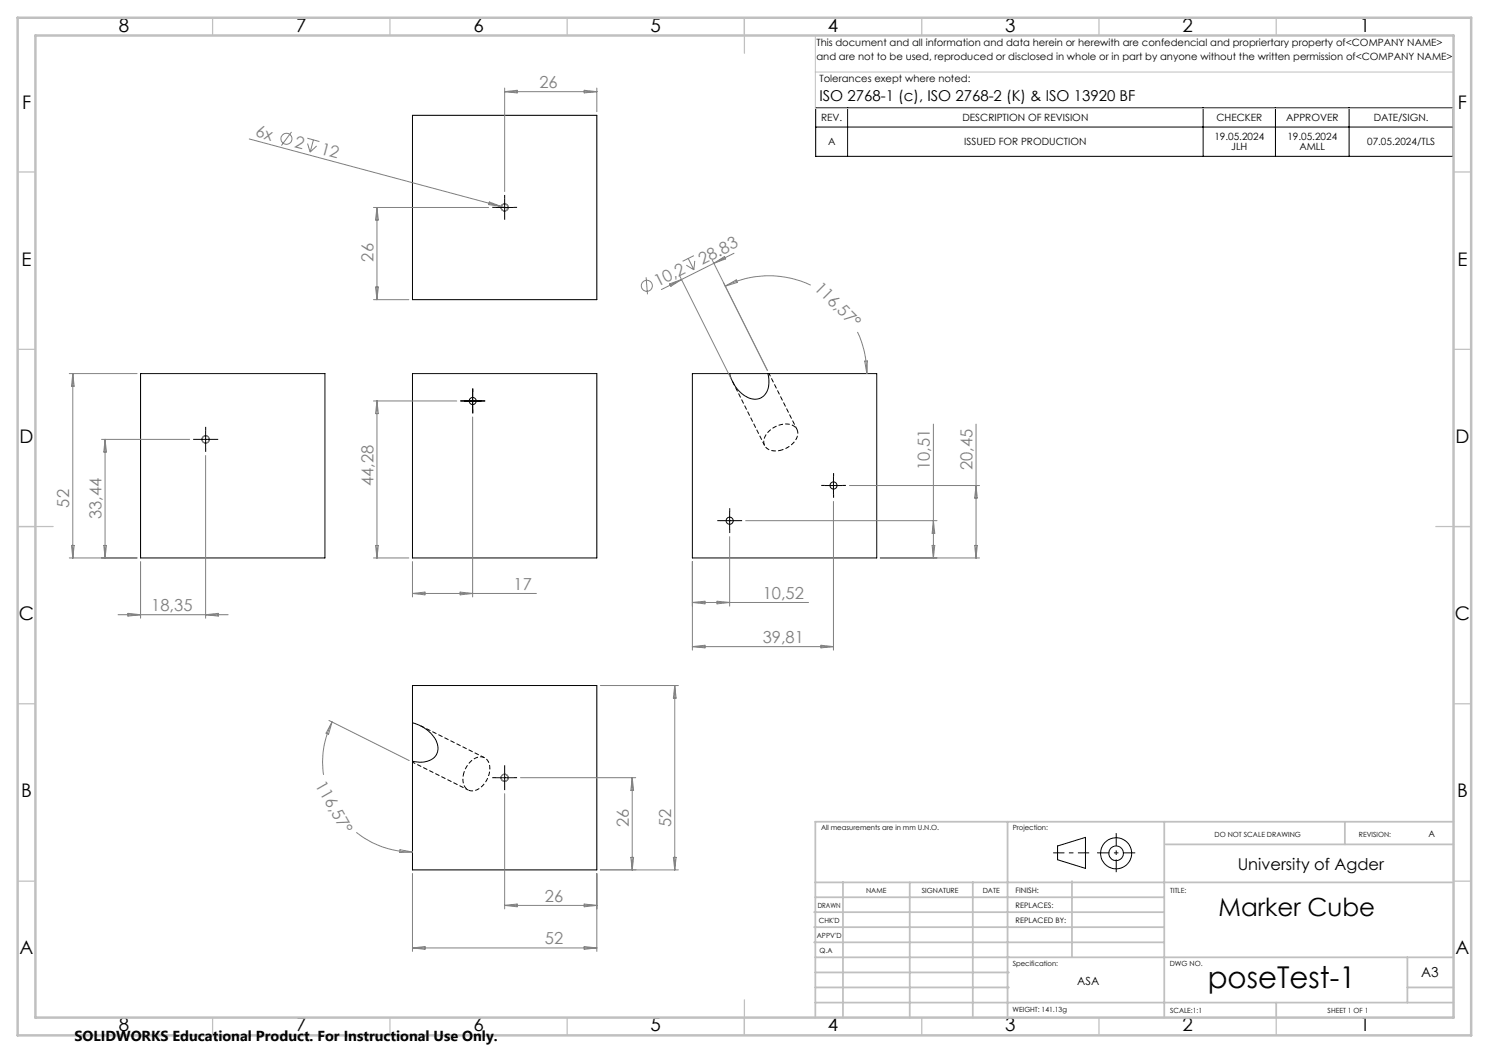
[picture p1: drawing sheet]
<svg xmlns="http://www.w3.org/2000/svg" width="420mm" height="297mm" viewBox="0 0 420 297" stroke-linecap="round" stroke-linejoin="round" font-family="sans-serif">
<g fill="none" stroke="#000" stroke-width=".28">
<path d="M116.3 32.5h52v52h-52zM230.1 30.4h179.8v13.7h-179.8zM230.1 35.8h179.8M239.1 30.4v13.7M339.4 30.4v13.7M359.8 30.4v13.7M380.5 30.4v13.7M139.8 58.5h5M142.3 56v5M39.7 105.4h52v52h-52zM116.3 105.4h52v52h-52zM130.8 113.1h5"/>
<path d="M133.3 110.6v5M205.8 105.4a9.2 9.2 0 0 0 7 7.2 4.2 4.2 0 0 0 4.1-4.7l-.3-2.5M205.8 105.4h10.8M205.8 105.4h-10.5v52h52v-52h-30.7M55.5 123.9h5M58 121.5v4.9M232.6 136.9h5M235.1 134.4v5M203.3 146.9h5M205.8 144.4v5M116.3 203.9a9.5 9.5 0 0 1 7.2 6.4 3.9 3.9 0 0 1-4 4.6l-3.2-.2M116.3 203.9v10.8"/>
<path d="M116.3 203.9v-10.5h52v52h-52v-30.7M139.8 219.4h5M142.3 216.9v5M298.3 238.6l7.9-2.4v8.7l-7.9-2.4z"/>
<circle cx="142.3" cy="58.5" r="1"/>
<circle cx="133.3" cy="113.1" r="1"/>
<circle cx="58" cy="124" r="1.02"/>
<circle cx="235.1" cy="136.9" r="1"/>
<circle cx="205.8" cy="146.9" r="1"/>
<circle cx="142.3" cy="219.4" r=".99"/>
<circle cx="314.8" cy="240.7" r="2.07"/>
<circle cx="314.8" cy="240.7" r="4.4"/>
</g>
<path d="M220.2 127a3.6 3.6 0 0 1-4.7-1.9 5.4 5.4 0 0 1 4.5-5.2 3.8 3.8 0 0 1 5 1.6 5.2 5.2 0 0 1-4.2 5.3l-.6 .2M130.8 218.3a5.8 5.8 0 0 1 5.1-4.8 3.2 3.2 0 0 1 2.2 4 6.1 6.1 0 0 1-5 5.6 3 3 0 0 1-2.5-3.8l.2-1" fill="none" stroke="#000" stroke-width=".28" stroke-dasharray="1.3 .6" stroke-dashoffset=".5" stroke-linecap="butt"/>
<path d="M224.8 121.1l-7.9-15.7M116.3 215l15.8 7.8" fill="none" stroke="#000" stroke-width=".28" stroke-dasharray="1.3 .6" stroke-dashoffset=".4" stroke-linecap="butt"/>
<path d="M206.7 107.6l9 18.1M136.7 213.7l-18.1-9" fill="none" stroke="#000" stroke-width=".28" stroke-dasharray="1.3 .6" stroke-dashoffset=".1" stroke-linecap="butt"/>
<g fill="none" stroke="#808080" stroke-width=".28">
<path d="M70.3 39.2l71.1 19M82.2 37.2l-2.8 3.9M86.7 39l3.4 .9M88.4 39.5l-.9 3.4M142.3 24.8v29.2M142.3 25.9h26M142.3 25.9l3.6-.4v.7zM164.8 25.5l3.5 .4-3.5 .3zM168.3 24.8v6.7M86.7 40.5l.8 2.4M89.3 41.2l-1.8 1.7M105.3 58.5h32.5"/>
<path d="M106.3 58.5v26M106.3 58.5l.4 3.6h-.8zM138 57l3.4 1.2-3.6-.5zM141.4 58.2l1.9 .6M182.2 78.2l.4 4.8M191.8 77.9l14.4 28.9M192.2 78.8l-5.7 2.9M193.6 74.8l2.1 1.3M194.1 72.9l1.6 3.2M195.7 72.1l-3.2 1.6M196 73.6l-.3 2.5M200.9 73.4l15.6 31.1"/>
<path d="M201.4 74.3l-9.2 4.5M201.4 74.3l3-1.9 .3 .6zM207 71.4l-5.6 2.9M105.3 84.5h10M105.9 81h.8l-.4 3.5zM188.9 80.1l3.3-1.3-3 1.9zM204.6 80.7l3.1-1.8 .3 .8zM228.7 80.4a27.5 27.5 0 0 0-24.1 .3M241.9 93.6a27.6 27.6 0 0 1 2.6 11.8M19.5 105.4h19.2M20.5 105.4v52M20.5 105.4l.4 3.5h-.7z"/>
<path d="M105.3 113.1h23.5M106.3 113.1v44.3M106.3 113.1l.4 3.6h-.8zM133.3 117.6v50.8M243.9 101.8h.8l-.2 3.6zM263.3 119.6v37.8M275.3 119.6v37.8M28.6 123.9h24.9M29.6 123.9v33.5M29.6 123.9l.4 3.6h-.7zM58 128.5v45.9M239.6 136.9h36.7"/>
<path d="M275.3 136.9l.4 3.6h-.8zM19.5 157.4h19.2M20.2 153.8h.7l-.4 3.6zM29.3 153.8h.7l-.4 3.6zM39.7 158.4v16M105.3 157.4h10M105.9 153.8h.8l-.4 3.6zM116.3 158.4v10M195.3 158.4v25M205.8 151.4v19.6M210.3 146.9h54M235.1 141.4v42"/>
<path d="M248.3 157.4h28M262.9 153.8h.8l-.4 3.6zM263.3 146.9l.4 3.5h-.8zM274.9 153.8h.8l-.4 3.6zM33.3 173.4h31M36.1 173l3.6 .4-3.6 .4zM58 173.4l3.6-.4v.8zM116.3 167.4h35M116.3 167.4l3.6-.4v.8zM129.8 167l3.5 .4-3.5 .4zM195.3 169.9l3.6-.3v.7zM195.3 169.9h32.8"/>
<path d="M202.2 169.6l3.6 .3-3.6 .4zM169.3 193.4h22M190.3 193.4v52M190.3 193.4l.4 3.5h-.8zM195.3 182.4h39.8M195.3 182.4l3.6-.4v.7zM231.6 182l3.5 .4-3.5 .3zM92.8 203.2l22.6 11.3M93.7 203.7a25 25 0 0 0-2.4 14.8M93.7 203.7l-1 3.4-.7-.3zM146.8 219.4h32.5M178.3 219.4v26"/>
<path d="M178.3 219.4l.4 3.5h-.8zM100.5 234.8a25.2 25.2 0 0 0 15.8 5.5M112.8 239.7l3.5 .6-3.6 .1zM142.3 223.9v32.5M116.3 246.4v22M142.3 255.4l3.6-.4v.8zM142.3 255.4h26M164.8 255l3.5 .4-3.5 .4zM168.3 246.4v22M169.3 245.4h22M177.9 241.8h.8l-.4 3.6zM189.9 241.8h.8l-.4 3.6z"/>
<path d="M116.3 267.4l3.6-.4v.8zM116.3 267.4h52M164.8 267l3.5 .4-3.5 .4z"/>
<circle cx="80.8" cy="39.1" r="1.55"/>
<circle cx="142.3" cy="58.5" r="1.01"/>
<circle cx="142.3" cy="58.5" r="1"/>
<circle cx="182.4" cy="80.6" r="1.56"/>
<circle cx="58" cy="123.9" r="1.02"/>
<circle cx="142.3" cy="219.4" r="1.01"/>
<circle cx="142.3" cy="219.4" r="1"/>
</g>
<g fill="none" stroke="#000" stroke-width=".28" stroke-dasharray="15.2 1.3 1.3 1.3" stroke-linecap="butt">
<path d="M139.8 58.5h-1M142.3 56v-1M144.8 58.5h1M142.3 61v1M130.8 113.1h-1M133.3 110.6v-1M133.3 115.6v1M135.8 113.1h1M55.5 123.9h-1M58 121.4v-1M58 126.4v1.1M60.5 123.9h1"/>
<path d="M232.6 136.9h-1M235.1 134.4v-1M235.1 139.4v1M237.6 136.9h1M203.3 146.9h-1M205.8 144.4v-1M205.8 149.4v1M208.3 146.9h1M139.8 219.4h-1M142.3 216.9v-1M144.8 219.4h1M142.3 221.9v1"/>
</g>
<path d="M297.1 240.5h10.1" fill="none" stroke="#000" stroke-width=".28" stroke-dasharray="15.2 1.3 1.3 1.3" stroke-dashoffset="12.1" stroke-linecap="butt"/>
<path d="M314.8 235v11" fill="none" stroke="#000" stroke-width=".28" stroke-dasharray="15.2 1.3 1.3 1.3" stroke-dashoffset="11.6" stroke-linecap="butt"/>
<path d="M309.5 240.5h10.7" fill="none" stroke="#000" stroke-width=".28" stroke-dasharray="15.2 1.3 1.3 1.3" stroke-dashoffset="11.8" stroke-linecap="butt"/>
<path d="M230 10v20.6h180M230.5 10h179.5v33M230 20.3h180" fill="none" stroke="#c0c0c0" stroke-width=".28"/>
<g fill="none" stroke="#c0c0c0" stroke-width=".35">
<path d="M60 5v5M110 5v5M160 5v5M210 5v10M260 5v5M310 5v5M360 5v5M5 48.5h5M410 48.5h5M5 98.5h5M410 98.5h5M5 148.5h10"/>
<path d="M405 148.5h10M5 198.5h5M410 198.5h5M5 248.5h5M410 248.5h5M60 287v5M110 287v5M160 287v5M210 282v10M260 287v5M310 287v5M360 287v5"/>
</g>
<g fill="none" stroke="#c0c0c0" stroke-width=".5">
<path d="M284.2 231.8v55.2M328.4 231.8v55.2M328.8 238.2h81.2M379.3 231.8v6.4M410 231.8h-180v55.2M229.6 257.3h98.8M230 248.9h179.6M230 253.1h98.4M237.8 248.8v38.2M256.6 248.9v38.2M274.4 248.8v38.2M302.4 248.5v21.5"/>
<path d="M229.6 265.8h98.8M229.6 261.5h98.8M230 278.5h54.6M230 274.3h54.6M230 270h180M397 278.5h13M397 270v12.8M230 282.8h180M360 282.8v4.2"/>
</g>
<path d="M5 5h410v287h-410zM10 10h400v277h-400z" fill="none" stroke="#c0c0c0" stroke-width=".7"/>
<text font-size="8.5" x="340.7" y="278.7">poseTest-1</text>
<text font-size="7.1" x="343.7" y="258.5">Marker Cube</text>
<g font-size="5.3">
<text x="33.5" y="8.9">8</text>
<text x="83.5" y="8.9">7</text>
<text x="133.5" y="8.9">6</text>
<text x="183.5" y="8.9">5</text>
<text x="233.5" y="8.9">4</text>
<text x="283.5" y="8.9">3</text>
<text x="333.5" y="8.9">2</text>
<text x="383.5" y="8.9">1</text>
<text x="6.2" y="30.7">F</text>
<text x="411.2" y="30.7">F</text>
<text x="6.1" y="74.9">E</text>
<text x="411.1" y="74.9">E</text>
<text x="5.5" y="124.9">D</text>
<text x="410.5" y="124.9">D</text>
<text x="5.3" y="174.9">C</text>
<text x="410.3" y="174.9">C</text>
<text x="6" y="224.9">B</text>
<text x="411" y="224.9">B</text>
<text x="5.5" y="269.2">A</text>
<text x="410.5" y="269.2">A</text>
<text x="33.5" y="290.9">8</text>
<text x="83.5" y="290.9">7</text>
<text x="133.5" y="290.9">6</text>
<text x="183.5" y="290.9">5</text>
<text x="233.5" y="290.9">4</text>
<text x="283.5" y="290.9">3</text>
<text x="333.5" y="290.9">2</text>
<text x="383.5" y="290.9">1</text>
</g>
<g font-size="4.7" fill="#808080">
<text x="152.1" y="24.8">26</text>
<text x="71.8" y="38.5" transform="rotate(15 71.8 38.5)">6x</text>
<text x="82.9" y="41.4" transform="rotate(15 82.9 41.4)">2</text>
<text x="90.2" y="43.4" transform="rotate(15 90.2 43.4)">12</text>
<text x="105.3" y="73.8" transform="rotate(-90 105.3 73.8)">26</text>
<text x="198.1" y="74.7" transform="rotate(-27 198.1 74.7)">28.83</text>
<text x="185.5" y="81" transform="rotate(-27 185.5 81)">10,2</text>
<text x="229.5" y="81.4" transform="rotate(45 229.5 81.4)">116,57°</text>
<text x="105.3" y="137.1" transform="rotate(-90 105.3 137.1)">44,28</text>
<text x="262.3" y="132.5" transform="rotate(-90 262.3 132.5)">10,51</text>
<text x="274.3" y="132.5" transform="rotate(-90 274.3 132.5)">20,45</text>
<text x="19.6" y="143.2" transform="rotate(-90 19.6 143.2)">52</text>
<text x="28.7" y="146.4" transform="rotate(-90 28.7 146.4)">33,44</text>
<text x="144.8" y="166.4">17</text>
<text x="42.7" y="172.4">18,35</text>
<text x="215.1" y="168.9">10,52</text>
<text x="215.1" y="181.3">39,81</text>
<text x="88.8" y="221.4" transform="rotate(60 88.8 221.4)">116,57°</text>
<text x="177.3" y="233.2" transform="rotate(-90 177.3 233.2)">26</text>
<text x="189.3" y="233.2" transform="rotate(-90 189.3 233.2)">52</text>
<text x="153.7" y="254.3">26</text>
<text x="153.7" y="266.3">52</text>
</g>
<text font-size="4.6" x="349.1" y="245.4">University of Agder</text>
<text font-size="4.2" x="231.1" y="28.5">ISO 2768-1 (c), ISO 2768-2 (K) &amp; ISO 13920 BF</text>
<text font-size="4.1" x="21" y="293.7">SOLIDWORKS Educational Product. For Instructional Use Only.</text>
<text font-size="3.9" x="400.9" y="275.5">A3</text>
<text font-size="3.2" x="303.9" y="277.9">ASA</text>
<g font-size="2.8">
<text x="230.3" y="13.1">This document and all information and data herein or herewith are confedencial and propriertary property of&lt;COMPANY NAME&gt;</text>
<text x="230.3" y="16.9">and are not to be used, reproduced or disclosed in whole or in part by anyone without the written permission of&lt;COMPANY NAME&gt;</text>
<text x="231.1" y="23.1">Tolerances exept where noted:</text>
<text x="231.6" y="34.2">REV.</text>
<text x="271.5" y="34.2">DESCRIPTION OF REVISION</text>
<text x="343.1" y="34.2">CHECKER</text>
<text x="362.8" y="34.2">APPROVER</text>
<text x="387.5" y="34.2">DATE/SIGN.</text>
<text x="233.6" y="41">A</text>
<text x="272" y="41">ISSUED FOR PRODUCTION</text>
<text x="342.5" y="39.6">19.05.2024</text>
<text x="363.1" y="39.6">19.05.2024</text>
<text x="385.6" y="41">07.05.2024/TLS</text>
<text x="347.3" y="42.4">JLH</text>
<text x="366.5" y="42.4">AMLL</text>
</g>
<text font-size="2.5" x="402.9" y="236.1">A</text>
<g font-size="2.1">
<text x="286.4" y="251.9">FINISH:</text>
<text x="286.5" y="256">REPLACES:</text>
<text x="286.5" y="260.4">REPLACED BY:</text>
</g>
<g font-size="2">
<text x="231.6" y="234">All measurements are in mm U.N.O.</text>
<text x="285.6" y="234">Projection:</text>
<text x="342.6" y="236">DO NOT SCALE DRAWING</text>
<text x="383.3" y="236.2">REVISION:</text>
<text x="244.3" y="252">NAME</text>
<text x="260" y="251.9">SIGNATURE</text>
<text x="277.2" y="251.9">DATE</text>
<text x="330.1" y="251.9">TITLE:</text>
<text x="230.6" y="256.1">DRAWN</text>
<text x="230.9" y="260.3">CHK'D</text>
<text x="230.4" y="264.4">APPV'D</text>
<text x="231.1" y="268.8">Q.A</text>
<text x="285.6" y="272.5">Specification:</text>
<text x="330" y="272.5">DWG NO.</text>
<text x="285.6" y="285.5">WEIGHT: 141.13g</text>
<text x="330.1" y="285.6">SCALE:1:1</text>
<text x="374.5" y="285.6">SHEET 1 OF 1</text>
</g>
</svg>
